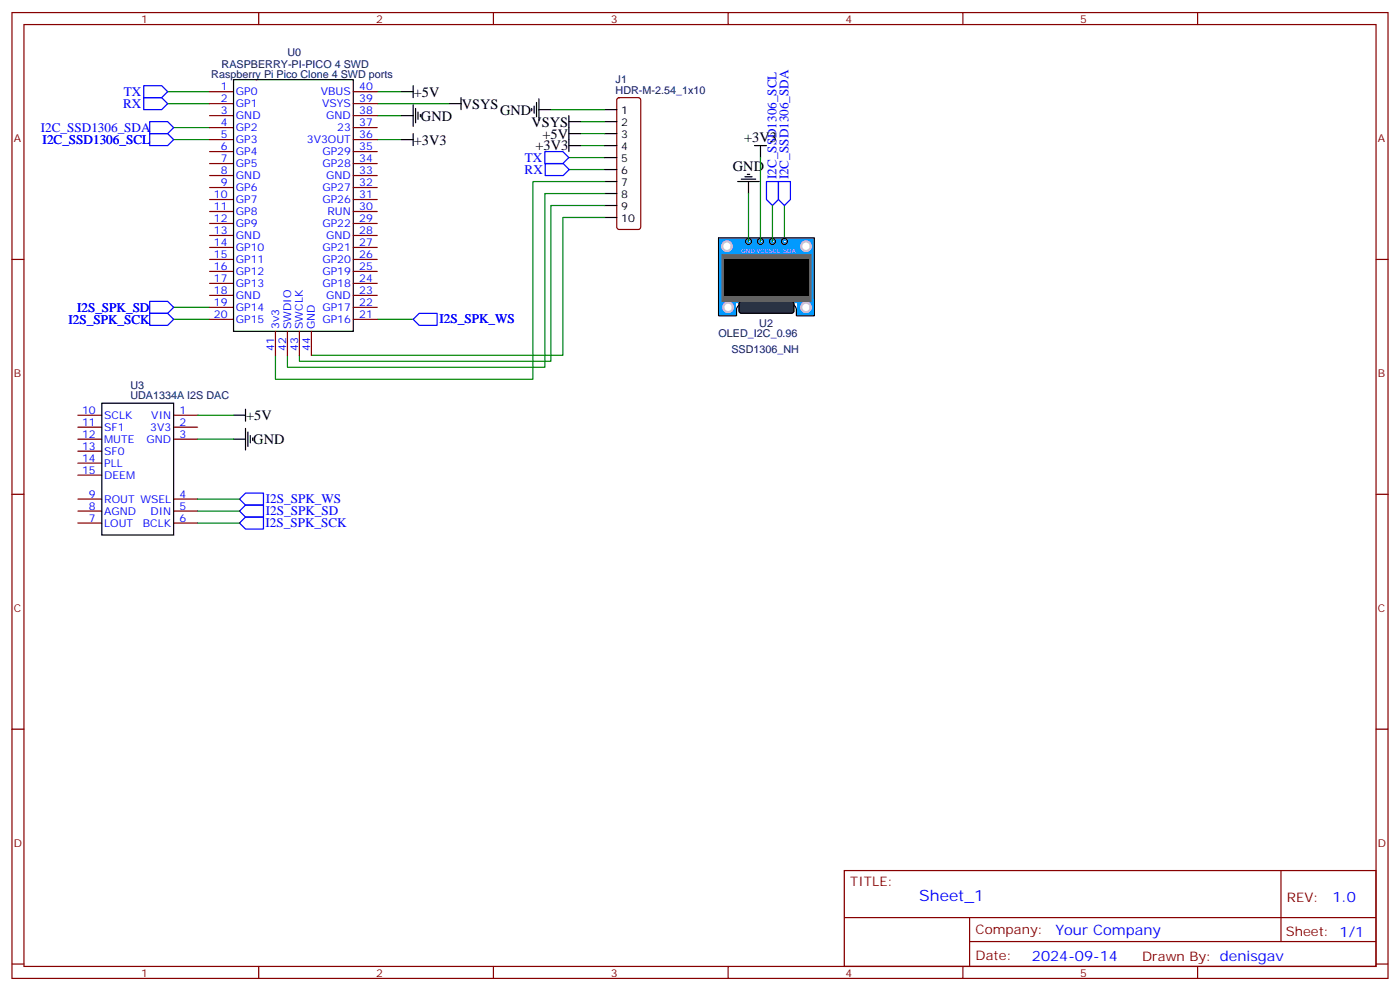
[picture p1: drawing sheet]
<svg xmlns="http://www.w3.org/2000/svg" width="412mm" height="292mm" viewBox="0 0 412 292" stroke-linecap="round" stroke-linejoin="round" font-family="sans-serif">
<g fill="none" stroke="#870000" stroke-width=".35">
<path d="M3.5 3.7h405.4v284.3h-405.4zM7.1 7.2h398.2v277.3h-398.2zM76.2 3.7v3.5M145.3 3.7v3.5M214.5 3.7v3.5M283.6 3.7v3.5M352.8 3.7v3.5M61.7 27h7.1M61.7 30.5h7.1M61.7 34h7.1M61.7 37.6h7.1M104.1 27h7"/>
<path d="M104.1 30.5h7M104.1 34h7M104.1 37.6h7M181.9 29l.5-.2h5.6l.5 .2 .2 .5v37.4l-.2 .5-.5 .2h-5.6l-.5-.3-.2-.4v-37.4zM61.7 41.1h7.1M61.7 44.6h7.1M61.7 48.2h7.1M61.7 51.7h7.1M61.7 55.2h7.1M61.7 58.7h7.1M104.1 41.1h7M104.1 44.6h7"/>
<path d="M104.1 48.2h7M104.1 51.7h7M104.1 55.2h7M104.1 58.7h7M3.5 76.4h3.6M61.7 76.4h7.1M61.7 62.3h7.1M61.7 65.8h7.1M61.7 69.3h7.1M61.7 72.8h7.1M61.7 79.9h7.1M104.1 76.4h7"/>
<path d="M104.1 62.3h7M104.1 65.8h7M104.1 69.3h7M104.1 72.8h7M104.1 79.9h7M405.3 76.4h3.6M61.7 83.4h7.1M61.7 87h7.1M61.7 90.5h7.1M61.7 94h7.1M81.1 97.5v7.1M84.7 97.5v7.1"/>
<path d="M88.2 97.5v7.1M91.7 97.5v7.1M104.1 83.4h7M104.1 87h7M104.1 90.5h7M104.1 94h7M3.5 145.5h3.6M405.3 145.5h3.6M3.5 214.7h3.6M405.3 214.7h3.6M248.7 256.3h156.6v28.2h-156.6zM377.3 256.3v20.9"/>
<path d="M248.7 270.1h156.5M285.6 277.2h119.6M285.6 270.1v14.2M3.5 283.8h3.6M76.2 284.5v3.5M145.3 284.5v3.5M214.5 284.5v3.5M283.6 284.5v3.5M352.8 284.5v3.5M405.3 283.8h3.6"/>
</g>
<g fill="none" stroke="#008700" stroke-width=".35">
<path d="M49.4 30.5h12.3M49.4 27h12.3M51.2 37.6h10.5M111.1 30.5h21.2M111.1 27h7.1M111.1 34h7.1M162.3 32.3h15.9M171.1 39.3h7.1M171.1 35.8h7.1M51.2 41.1h10.5M111.1 41.1h7.1M167.6 46.4h10.6"/>
<path d="M167.6 49.9h10.6M171.1 42.9h7.1M178.2 57h-17.7v51.1h-75.8v-3.5M178.2 53.4h-21.2v58.3h-75.9v-7.1M178.2 64h-12.4v40.6h-74.1M178.2 60.5h-15.9v45.9h-74.1v-1.8M231.1 60.5v10.6M51.2 94h10.5M51.2 90.5h10.5M111.1 94h10.6"/>
</g>
<g fill="none" stroke="#000" stroke-width=".35">
<path d="M68.8 23.5h35.3v74h-35.3zM118.2 34h3.5M118.2 27h3.5M121.7 25.2v3.6M121.7 30.9v6.3M121.7 39.3v3.6M122.4 31.9v4.3M123.1 33v2.1M123.8 33.7v.7M132.3 30.5h3.5M135.8 28.8v3.5M156.6 31.9v.7"/>
<path d="M157.3 31.2v2.1M158 30.2v4.2M158.7 32.3h3.6M158.7 29.1v6.4M167.6 34v10.6M167.6 35.8h3.5M167.6 39.3h3.5M178.2 32.3h3.5M178.2 35.8h3.5M178.2 39.3h3.5M118.2 41.1h3.5M167.6 42.9h3.5"/>
<path d="M178.2 42.9h3.5M178.2 46.4h3.5M178.2 49.9h3.5M178.2 53.4h3.5M178.2 57h3.5M217.3 53.4h6.4M218.4 52.7h4.2M219.4 52h2.1M220.1 51.3h.7M220.5 53.4v3.6M222.2 42.9h3.6M224 42.9v3.5"/>
<path d="M178.2 60.5h3.5M178.2 64h3.5"/>
</g>
<path d="M42.3 28.8h5.3l1.8 1.7-1.8 1.8h-5.3zM42.3 25.2h5.3l1.8 1.8-1.8 1.8h-5.3zM44.1 35.8h5.3l1.8 1.8-1.8 1.7h-5.3zM44.1 39.3h5.3l1.8 1.8-1.8 1.8h-5.3zM160.5 44.6h5.3l1.8 1.8-1.8 1.8h-5.3zM160.6 48.2h5.3l1.8 1.7-1.8 1.8h-5.3zM225.8 53.4h3.5v5.3l-1.8 1.8-1.7-1.8zM229.3 53.4h3.5v5.3l-1.7 1.8-1.8-1.8zM44.1 88.7h5.3l1.8 1.8-1.8 1.8h-5.3zM44.1 92.3h5.3l1.8 1.7-1.8 1.8h-5.3zM121.7 94l1.8-1.7h5.3v3.5h-5.3z" fill="none" stroke="#00f" stroke-width=".35"/>
<path d="M211.7 70h28.2v19.4h-28.2z" fill="#09f" stroke="#fff" stroke-width=".35"/>
<path d="M211.7 70h28.2v23h-5.3v-1.8" fill="none" stroke="#000" stroke-width=".35"/>
<g fill="#fff">
<circle cx="231.1" cy="71.1" r=".18"/>
<circle cx="227.5" cy="71.1" r=".18"/>
<circle cx="220.5" cy="71.1" r=".18"/>
<circle cx="224" cy="71.1" r=".18"/>
</g>
<g fill="#fff" stroke="#ccc" stroke-width=".71">
<circle cx="214.1" cy="72.5" r="1.41"/>
<circle cx="237.4" cy="72.5" r="1.41"/>
</g>
<path d="M219 89.4a1.91 1.91 0 0 0-2 1.8M232.8 89.4a1.91 1.91 0 0 1 1.8 2" fill="none" stroke="#000" stroke-width=".35"/>
<path d="M218.7 89.4h14.1z" fill="#09f" stroke="#000" stroke-width=".35"/>
<g fill="none" stroke="#000" stroke-width=".35">
<path d="M211.7 70v23h5.3v-1.8"/>
<circle cx="220.5" cy="71.1" r=".88"/>
<circle cx="224" cy="71.1" r=".88"/>
<circle cx="227.5" cy="71.1" r=".88"/>
<circle cx="231.1" cy="71.1" r=".88"/>
</g>
<path d="M234.9 88.4h4.6v4.2h-4.6z" fill="#09f" stroke="#09f" stroke-width=".35"/>
<circle cx="237.4" cy="90.5" r="1.41" fill="#fff" stroke="#ccc" stroke-width=".71"/>
<path d="M212 88.4h4.6v4.2h-4.6z" fill="#09f" stroke="#09f" stroke-width=".35"/>
<circle cx="214.5" cy="90.5" r="1.41" fill="#fff" stroke="#ccc" stroke-width=".71"/>
<path d="M217.9 88.9l.5-.2h14.8l.6 .5 .1 2.3-.2 .5-.5 .3h-14.8l-.5-.3-.2-.5v-2.1z" fill="#333" stroke="#000" stroke-width=".35"/>
<path d="M212.7 75h26.1v13.7h-26.1z" fill="#666" stroke="#666" stroke-width=".35"/>
<path d="M213.4 76.4h24.7v10.6h-24.7z" fill="#000" stroke="#000" stroke-width=".35"/>
<g fill="none" stroke="#870000" stroke-width=".35">
<path d="M22.9 122.2h7.1M22.9 125.8h7.1M22.9 129.3h7.1M22.9 132.8h7.1M22.9 136.3h7.1M22.9 139.9h7.1M51.2 122.2h7M51.2 125.8h7M51.2 129.3h7M22.9 146.9h7.1M22.9 150.5h7.1M22.9 154h7.1"/>
<path d="M51.2 146.9h7M51.2 150.5h7M51.2 154h7"/>
</g>
<path d="M30 118.7h21.2v38.8h-21.2zM68.8 122.2h3.5M68.8 129.3h3.5M72.3 120.5v3.5M72.3 126.1v6.4M73 127.2v4.2M73.7 128.2v2.2M74.4 128.9v.7" fill="none" stroke="#000" stroke-width=".35"/>
<path d="M220.5 57v14.1M224 46.4v24.7M227.5 60.5v10.6M58.2 122.2h10.6M58.2 129.3h10.6M58.2 146.9h12.4M58.2 150.5h12.4M58.2 154h12.4" fill="none" stroke="#008700" stroke-width=".35"/>
<path d="M70.6 154l1.7-1.8h5.3v3.6h-5.3zM70.6 150.5l1.7-1.8h5.3v3.5h-5.3zM70.6 146.9l1.7-1.7h5.3v3.5h-5.3z" fill="none" stroke="#00f" stroke-width=".35"/>
<text font-size="4.6" fill="#00f" x="270.8" y="265.3">Sheet_1</text>
<g font-size="4.2">
<text x="121.9" y="28.5">+5V</text>
<text x="124" y="35.5">GND</text>
<text x="136" y="32">VSYS</text>
<text x="147.3" y="33.8">GND</text>
<text x="156.6" y="37.3">VSYS</text>
<text x="159.8" y="40.8">+5V</text>
<text x="219.2" y="41.8">+3V3</text>
<text x="121.9" y="42.6">+3V3</text>
<text x="157.7" y="44.3">+3V3</text>
<text x="215.9" y="50.3">GND</text>
<text x="72.5" y="123.6">+5V</text>
<text x="74.6" y="130.7">GND</text>
</g>
<g font-size="4.2" fill="#00f">
<text x="392.5" y="265.6">1.0</text>
<text x="310.9" y="275.1">Your Company</text>
<text x="304" y="282.9">2024-09-14</text>
</g>
<g font-size="3.9" fill="#00f">
<text x="36.5" y="28.3">TX</text>
<text x="36.3" y="31.8">RX</text>
<text x="12" y="38.9">I2C_SSD1306_SDA</text>
<text x="12.6" y="42.4">I2C_SSD1306_SCL</text>
<text x="154.6" y="47.7">TX</text>
<text x="154.5" y="51.2">RX</text>
<text x="228.7" y="52.7" transform="rotate(-90 228.7 52.7)">I2C_SSD1306_SCL</text>
<text x="232.3" y="52.8" transform="rotate(-90 232.3 52.8)">I2C_SSD1306_SDA</text>
<text x="20.2" y="95.3">I2S_SPK_SCK</text>
<text x="22.7" y="91.8">I2S_SPK_SD</text>
<text x="129.5" y="95.2">I2S_SPK_WS</text>
<text x="78.3" y="148.2">I2S_SPK_WS</text>
<text x="78.2" y="155.2">I2S_SPK_SCK</text>
<text x="78.3" y="151.7">I2S_SPK_SD</text>
</g>
<g font-size="3.9" fill="#800">
<text x="250.5" y="260.9">TITLE:</text>
<text x="379.1" y="265.6">REV:</text>
<text x="287.4" y="275.1">Company:</text>
<text x="378.7" y="275.7">Sheet: 1/1</text>
<text x="287.4" y="282.8">Date:</text>
<text x="336.4" y="282.8">Drawn By: denisgav</text>
</g>
<g font-size="3.2" fill="#800">
<text x="41.6" y="6.7">1</text>
<text x="110.8" y="6.7">2</text>
<text x="179.9" y="6.7">3</text>
<text x="249.1" y="6.7">4</text>
<text x="318.2" y="6.7">5</text>
<text x="4.1" y="41.8">A</text>
<text x="405.9" y="41.8">A</text>
<text x="4.1" y="110.9">B</text>
<text x="405.9" y="110.9">B</text>
<text x="4.1" y="180.1">C</text>
<text x="405.9" y="180.1">C</text>
<text x="4.1" y="249.2">D</text>
<text x="405.9" y="249.2">D</text>
<text x="41.6" y="287.5">1</text>
<text x="110.8" y="287.5">2</text>
<text x="179.9" y="287.5">3</text>
<text x="249.1" y="287.5">4</text>
<text x="318.2" y="287.5">5</text>
</g>
<g font-size="3.2" fill="#000080">
<text x="84.7" y="16.4">U0</text>
<text x="62.2" y="22.8">Raspberry Pi Pico Clone 4 SWD ports</text>
<text x="65.3" y="19.9">RASPBERRY-PI-PICO 4 SWD</text>
<text x="181.4" y="27.7">HDR-M-2.54_1x10</text>
<text x="181.4" y="24.5">J1</text>
<text x="211.7" y="99.3">OLED_I2C_0.96</text>
<text x="223.7" y="96.2">U2</text>
<text x="215.4" y="103.9">SSD1306_NH</text>
<text x="38.4" y="117.4">UDA1334A I2S DAC</text>
<text x="38.4" y="114.4">U3</text>
</g>
<g font-size="3.2" fill="#00f">
<text x="65" y="26.6">1</text>
<text x="69.5" y="28">GP0</text>
<text x="94.5" y="28">VBUS</text>
<text x="105.8" y="26.6">40</text>
<text x="65" y="30.2">2</text>
<text x="65" y="33.7">3</text>
<text x="69.5" y="31.6">GP1</text>
<text x="69.5" y="35.1">GND</text>
<text x="94.9" y="31.6">VSYS</text>
<text x="96.1" y="35.1">GND</text>
<text x="105.8" y="33.7">38</text>
<text x="105.8" y="30.2">39</text>
<text x="65" y="37.2">4</text>
<text x="65" y="40.7">5</text>
<text x="69.5" y="38.6">GP2</text>
<text x="99.3" y="38.6">23</text>
<text x="105.8" y="40.7">36</text>
<text x="105.8" y="37.2">37</text>
<text x="65" y="44.3">6</text>
<text x="65" y="47.8">7</text>
<text x="69.5" y="42.2">GP3</text>
<text x="69.5" y="45.7">GP4</text>
<text x="90.4" y="42.2">3V3OUT</text>
<text x="95" y="45.7">GP29</text>
<text x="105.8" y="47.8">34</text>
<text x="105.8" y="44.3">35</text>
<text x="65" y="51.3">8</text>
<text x="69.5" y="49.2">GP5</text>
<text x="69.5" y="52.7">GND</text>
<text x="95" y="49.2">GP28</text>
<text x="96.1" y="52.7">GND</text>
<text x="105.8" y="51.3">33</text>
<text x="63" y="58.4">10</text>
<text x="65" y="54.9">9</text>
<text x="69.5" y="56.3">GP6</text>
<text x="69.5" y="59.8">GP7</text>
<text x="95" y="59.8">GP26</text>
<text x="95" y="56.3">GP27</text>
<text x="105.8" y="58.4">31</text>
<text x="105.8" y="54.9">32</text>
<text x="63" y="61.9">11</text>
<text x="63" y="65.4">12</text>
<text x="69.5" y="63.3">GP8</text>
<text x="96.5" y="63.3">RUN</text>
<text x="105.8" y="65.4">29</text>
<text x="105.8" y="61.9">30</text>
<text x="63" y="69">13</text>
<text x="69.5" y="66.9">GP9</text>
<text x="69.5" y="70.4">GND</text>
<text x="95" y="66.9">GP22</text>
<text x="96.1" y="70.4">GND</text>
<text x="105.8" y="69">28</text>
<text x="63" y="72.5">14</text>
<text x="63" y="76">15</text>
<text x="69.5" y="73.9">GP10</text>
<text x="69.5" y="77.4">GP11</text>
<text x="95" y="77.4">GP20</text>
<text x="95" y="73.9">GP21</text>
<text x="105.8" y="76">26</text>
<text x="105.8" y="72.5">27</text>
<text x="63" y="79.6">16</text>
<text x="63" y="83.1">17</text>
<text x="69.5" y="81">GP12</text>
<text x="95" y="81">GP19</text>
<text x="105.8" y="83.1">24</text>
<text x="105.8" y="79.6">25</text>
<text x="63" y="86.6">18</text>
<text x="69.5" y="84.5">GP13</text>
<text x="69.5" y="88">GND</text>
<text x="95" y="84.5">GP18</text>
<text x="96.1" y="88">GND</text>
<text x="105.8" y="86.6">23</text>
<text x="63" y="90.1">19</text>
<text x="63" y="93.7">20</text>
<text x="69.5" y="91.5">GP14</text>
<text x="69.5" y="95.1">GP15</text>
<text x="95" y="91.5">GP17</text>
<text x="95" y="95.1">GP16</text>
<text x="105.8" y="90.1">22</text>
<text x="105.8" y="93.7">21</text>
<text x="82.2" y="96.8" transform="rotate(-90 82.2 96.8)">3v3</text>
<text x="85.7" y="96.8" transform="rotate(-90 85.7 96.8)">SWDIO</text>
<text x="89.3" y="96.8" transform="rotate(-90 89.3 96.8)">SWCLK</text>
<text x="92.8" y="96.8" transform="rotate(-90 92.8 96.8)">GND</text>
<text x="80.8" y="103.3" transform="rotate(-90 80.8 103.3)">41</text>
<text x="84.3" y="103.3" transform="rotate(-90 84.3 103.3)">42</text>
<text x="87.8" y="103.3" transform="rotate(-90 87.8 103.3)">43</text>
<text x="91.4" y="103.3" transform="rotate(-90 91.4 103.3)">44</text>
<text x="24.2" y="121.9">10</text>
<text x="24.2" y="125.4">11</text>
<text x="30.7" y="123.3">SCLK</text>
<text x="44.6" y="123.3">VIN</text>
<text x="52.9" y="121.9">1</text>
<text x="52.9" y="125.4">2</text>
<text x="24.2" y="128.9">12</text>
<text x="30.7" y="126.8">SF1</text>
<text x="30.7" y="130.4">MUTE</text>
<text x="43.2" y="130.4">GND</text>
<text x="44.2" y="126.8">3V3</text>
<text x="52.9" y="128.9">3</text>
<text x="24.2" y="132.5">13</text>
<text x="24.2" y="136">14</text>
<text x="30.7" y="133.9">SF0</text>
<text x="30.7" y="137.4">PLL</text>
<text x="24.2" y="139.5">15</text>
<text x="30.7" y="140.9">DEEM</text>
<text x="26.2" y="146.6">9</text>
<text x="30.7" y="148">ROUT WSEL</text>
<text x="52.9" y="146.6">4</text>
<text x="26.2" y="153.6">7</text>
<text x="26.2" y="150.1">8</text>
<text x="30.7" y="155">LOUT</text>
<text x="30.7" y="151.5">AGND</text>
<text x="42.1" y="155">BCLK</text>
<text x="44.3" y="151.5">DIN</text>
<text x="52.9" y="150.1">5</text>
<text x="52.9" y="153.6">6</text>
</g>
<g font-size="3.2">
<text x="183" y="33.7">1</text>
<text x="183" y="37.2">2</text>
<text x="183" y="40.7">3</text>
<text x="183" y="44.3">4</text>
<text x="183" y="47.8">5</text>
<text x="183" y="51.3">6</text>
<text x="183" y="54.9">7</text>
<text x="183" y="58.4">8</text>
<text x="183" y="61.9">9</text>
<text x="183" y="65.4">10</text>
</g>
<text font-size="1.8" fill="#fff" x="218.4" y="74.6">GND VCCSCL SDA</text>
</svg>
